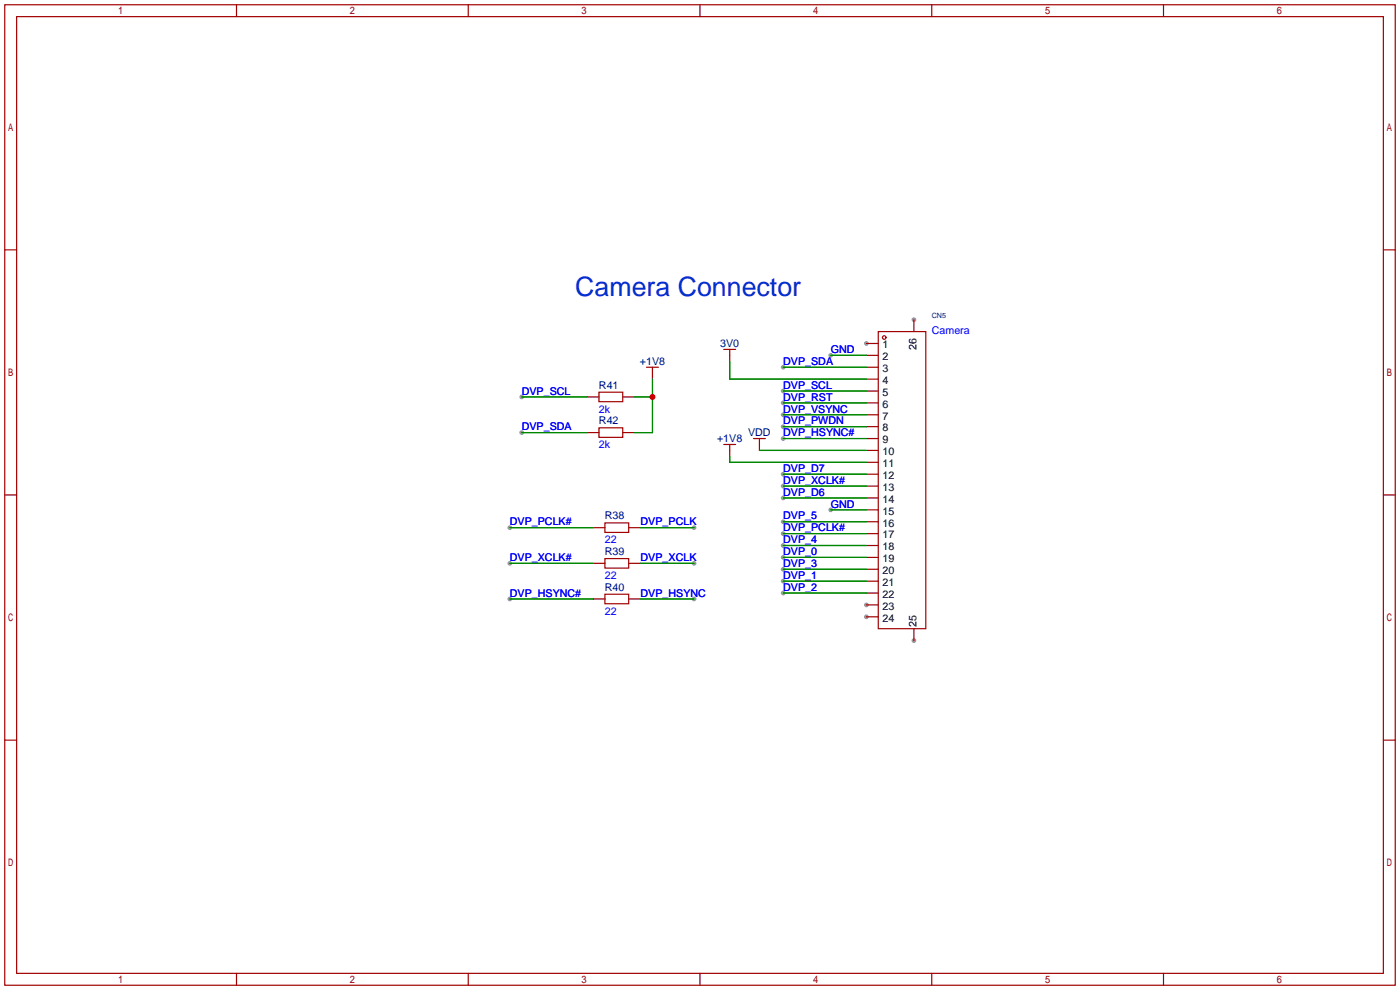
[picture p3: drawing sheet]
<svg xmlns="http://www.w3.org/2000/svg" width="299mm" height="212mm" viewBox="0 0 299 212" stroke-linecap="round" stroke-linejoin="round" font-family="sans-serif">
<g fill="#999">
<circle cx="185.2" cy="73.4" r=".51"/>
<circle cx="185.2" cy="129.3" r=".51"/>
<circle cx="185.2" cy="131.8" r=".51"/>
<circle cx="195.3" cy="136.9" r=".51"/>
<circle cx="195.3" cy="68.3" r=".51"/>
<circle cx="177.5" cy="75.9" r=".51"/>
<circle cx="177.5" cy="109" r=".51"/>
<circle cx="167.4" cy="91.2" r=".51"/>
<circle cx="167.4" cy="93.7" r=".51"/>
<circle cx="167.4" cy="101.3" r=".51"/>
<circle cx="167.4" cy="106.4" r=".51"/>
<circle cx="167.4" cy="103.9" r=".51"/>
<circle cx="167.4" cy="111.5" r=".51"/>
<circle cx="167.4" cy="114" r=".51"/>
<circle cx="167.4" cy="116.6" r=".51"/>
<circle cx="167.4" cy="119.1" r=".51"/>
<circle cx="167.4" cy="121.7" r=".51"/>
<circle cx="167.4" cy="124.2" r=".51"/>
<circle cx="167.4" cy="126.7" r=".51"/>
<circle cx="167.4" cy="78.5" r=".51"/>
<circle cx="167.4" cy="88.6" r=".51"/>
<circle cx="167.4" cy="86.1" r=".51"/>
<circle cx="167.4" cy="83.6" r=".51"/>
<circle cx="111.5" cy="84.8" r=".51"/>
<circle cx="111.5" cy="92.5" r=".51"/>
<circle cx="109" cy="112.8" r=".51"/>
<circle cx="109" cy="128" r=".51"/>
<circle cx="109" cy="120.4" r=".51"/>
<circle cx="148.3" cy="120.4" r=".51"/>
<circle cx="148.3" cy="112.8" r=".51"/>
<circle cx="148.3" cy="128" r=".51"/>
</g>
<g fill="none" stroke="#a10000" stroke-width=".25">
<path d="M1 1h297.2v209.6h-297.2zM3.6 3.6h292.1v204.4h-292.1zM50.5 1v2.6M100.1 1v2.6M149.6 1v2.6M199.1 1v2.6M248.7 1v2.6M1 53.4h2.6M295.7 53.4h2.5M138.2 78.5h2.5M139.4 78.5v2.5M154.7 74.7h2.5"/>
<path d="M156 74.7v2.5M185.2 73.4h2.5M185.2 75.9h2.5M185.2 78.5h2.5M187.7 70.9h10.2v63.5h-10.2zM195.3 68.3v2.6M125.5 84.8h2.5M125.5 92.5h2.5M128 83.8h5.1v2.1h-5.1zM128 91.4h5.1v2.1h-5.1zM133.1 84.8h2.5M133.1 92.5h2.5"/>
<path d="M154.7 95h2.5M156 95v2.5M161 93.7h2.6M162.3 93.7v2.6M185.2 81h2.5M185.2 83.6h2.5M185.2 86.1h2.5M185.2 88.6h2.5M185.2 91.2h2.5M185.2 93.7h2.5M185.2 96.3h2.5M185.2 98.8h2.5"/>
<path d="M1 105.8h2.6M126.7 112.8h2.6M129.3 111.8h5.1v2h-5.1zM129.3 119.4h5.1v2h-5.1zM134.4 112.8h2.5M185.2 101.3h2.5M185.2 103.9h2.5M185.2 106.4h2.5M185.2 109h2.5M185.2 111.5h2.5M185.2 114h2.5M185.2 116.6h2.5"/>
<path d="M185.2 119.1h2.5M295.7 105.8h2.5M126.7 120.4h2.6M126.7 128h2.6M129.3 127h5.1v2h-5.1zM134.4 120.4h2.5M134.4 128h2.5M185.2 121.7h2.5M185.2 124.2h2.5M185.2 126.7h2.5M185.2 129.3h2.5M185.2 131.8h2.5"/>
<path d="M195.3 134.4v2.5M1 158.2h2.6M295.7 158.2h2.5M50.5 208v2.6M100.1 208v2.6M149.6 208v2.6M199.1 208v2.6M248.7 208v2.6"/>
<circle cx="189" cy="72.1" r=".38"/>
</g>
<g fill="none" stroke="#008700" stroke-width=".25">
<path d="M156 77.2v3.8h29.2M167.4 78.5h17.8M177.5 75.9h7.7M111.5 84.8h14M111.5 92.5h14M135.6 84.8h3.8M139.4 81v11.5h-3.8M156 97.5v1.3h29.2M162.3 96.3h22.9M167.4 91.2h17.8M167.4 93.7h17.8M167.4 88.6h17.8"/>
<path d="M167.4 86.1h17.8M167.4 83.6h17.8M109 112.8h17.7M136.9 112.8h11.4M167.4 101.3h17.8M167.4 106.4h17.8M167.4 103.9h17.8M167.4 111.5h17.8M167.4 114h17.8M167.4 116.6h17.8M167.4 119.1h17.8M177.5 109h7.7"/>
<path d="M109 128h17.7M109 120.4h17.7M136.9 128h11.4M136.9 120.4h11.4M167.4 121.7h17.8M167.4 124.2h17.8M167.4 126.7h17.8"/>
</g>
<circle cx="139.4" cy="84.8" r=".63" fill="#c00"/>
<text font-size="5.7" fill="#03c" x="122.9" y="63.3">Camera Connector</text>
<g font-size="2.3" fill="#00f">
<text x="199.1" y="71.4">Camera</text>
<text x="177.5" y="75.5">GND</text>
<text x="167.4" y="78">DVP_SDA</text>
<text x="167.4" y="83.1">DVP_SCL</text>
<text x="111.5" y="84.4">DVP_SCL</text>
<text x="128" y="88.2">2k</text>
<text x="167.4" y="88.2">DVP_VSYNC</text>
<text x="167.4" y="85.6">DVP_RST</text>
<text x="111.5" y="92">DVP_SDA</text>
<text x="128" y="95.8">2k</text>
<text x="167.4" y="90.7">DVP_PWDN</text>
<text x="167.4" y="93.2">DVP_HSYNC#</text>
<text x="167.4" y="100.9">DVP_D7</text>
<text x="167.4" y="105.9">DVP_D6</text>
<text x="167.4" y="103.4">DVP_XCLK#</text>
<text x="109" y="112.3">DVP_PCLK#</text>
<text x="136.9" y="112.3">DVP_PCLK</text>
<text x="167.4" y="111">DVP_5</text>
<text x="167.4" y="113.6">DVP_PCLK#</text>
<text x="177.5" y="108.5">GND</text>
<text x="109" y="119.9">DVP_XCLK#</text>
<text x="129.3" y="116.1">22</text>
<text x="136.9" y="119.9">DVP_XCLK</text>
<text x="167.4" y="116.1">DVP_4</text>
<text x="167.4" y="118.6">DVP_0</text>
<text x="129.3" y="123.7">22</text>
<text x="167.4" y="121.2">DVP_3</text>
<text x="167.4" y="123.7">DVP_1</text>
<text x="109" y="127.5">DVP_HSYNC#</text>
<text x="129.3" y="131.3">22</text>
<text x="136.9" y="127.5">DVP_HSYNC</text>
<text x="167.4" y="126.3">DVP_2</text>
</g>
<g font-size="2.3" fill="#000080">
<text x="153.9" y="74.2">3V0</text>
<text x="128" y="83.1">R41</text>
<text x="136.7" y="78">+1V8</text>
<text x="128" y="90.7">R42</text>
<text x="153.3" y="94.5">+1V8</text>
<text x="159.9" y="93.2">VDD</text>
<text x="129.3" y="111">R38</text>
<text x="129.3" y="118.6">R39</text>
<text x="129.3" y="126.3">R40</text>
</g>
<g font-size="2.3">
<text x="188.6" y="74.4">1</text>
<text x="188.6" y="77">2</text>
<text x="195.9" y="74.8" transform="rotate(-90 195.9 74.8)">26</text>
<text x="188.6" y="79.5">3</text>
<text x="188.6" y="82">4</text>
<text x="188.6" y="84.6">5</text>
<text x="188.6" y="87.1">6</text>
<text x="188.6" y="89.7">7</text>
<text x="188.6" y="92.2">8</text>
<text x="188.6" y="94.7">9</text>
<text x="188.6" y="97.3">10</text>
<text x="188.6" y="99.8">11</text>
<text x="188.6" y="102.4">12</text>
<text x="188.6" y="104.9">13</text>
<text x="188.6" y="107.4">14</text>
<text x="188.6" y="110">15</text>
<text x="188.6" y="112.5">16</text>
<text x="188.6" y="115.1">17</text>
<text x="188.6" y="117.6">18</text>
<text x="188.6" y="120.1">19</text>
<text x="188.6" y="122.7">20</text>
<text x="188.6" y="125.2">21</text>
<text x="188.6" y="127.8">22</text>
<text x="188.6" y="130.3">23</text>
<text x="188.6" y="132.8">24</text>
<text x="195.9" y="133.9" transform="rotate(-90 195.9 133.9)">25</text>
</g>
<text font-size="1.5" fill="#000080" x="199.1" y="68">CN5</text>
</svg>
